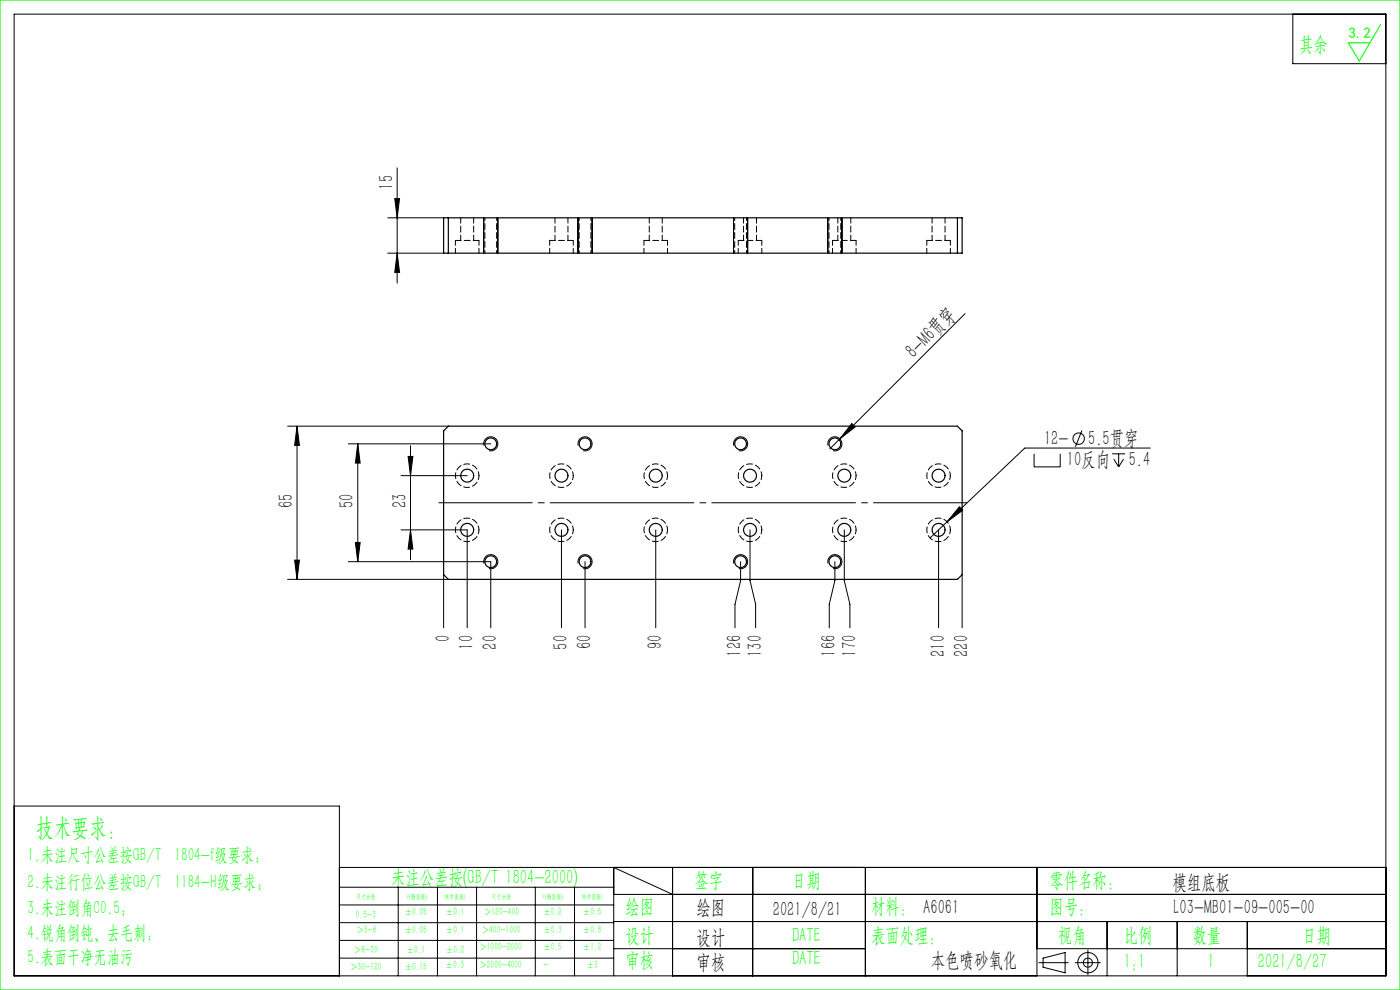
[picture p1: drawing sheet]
<svg xmlns="http://www.w3.org/2000/svg" width="297mm" height="210mm" viewBox="0 0 297 210" stroke-linecap="round" stroke-linejoin="round" font-family="sans-serif">
<g fill="none" stroke="#000" stroke-width=".21">
<path d="M3 3h291v204h-291zM274.3 3v10.5h19.7M84.3 35.6v24.5M82.3 53.7h11.8M82.3 46.2h11.8M83.7 42.1h1.1l-.5 4.1zM84.3 53.7l.5 4.1h-1.1zM102.6 46.2v7.5M105.6 46.2v7.5M122.6 46.2v7.5M125.6 46.2v7.5M155.6 46.2v7.5"/>
<path d="M158.6 46.2v7.5M175.6 46.2v7.5M178.6 46.2v7.5M204.7 66.5l-28.6 28.7M61 90.4h34.1M63 90.4v32.5M63 90.4l.5 4.1h-1zM73.9 94.1h30.2M75.9 94.1v25M75.9 94.1l.5 4.1h-1zM86.6 96.8h1l-.5 4.1zM87.1 94.5v24.2"/>
<path d="M102.7 94.5a1.5 1.5 0 0 1 1.3-1.8 1.5 1.5 0 0 1 1.6 1.6 1.5 1.5 0 0 1-1.9 1.3M122.7 94.5a1.5 1.5 0 0 1 1.3-1.8 1.5 1.5 0 0 1 1.6 1.6 1.5 1.5 0 0 1-1.9 1.3M155.7 94.5a1.5 1.5 0 0 1 1.3-1.8 1.5 1.5 0 0 1 1.6 1.6 1.5 1.5 0 0 1-1.9 1.3M175.7 94.5a1.5 1.5 0 0 1 1.3-1.8 1.5 1.5 0 0 1 1.6 1.6 1.5 1.5 0 0 1-1.9 1.3M180.7 89.8l.7 .8-3.2 2.5zM219.4 96.3v2.7h5.5v-2.7M229.5 91.3l-1.4 3.5M235.9 96.3h2.8M236.3 97.4l1 1.6M237.3 96.3v2.7M238.4 97.4l-1.1 1.6M244.1 95h-26.7l-20.1 19.1"/>
<path d="M62.5 118.8h1l-.5 4.1zM73.9 119.1h30.2v14.1M75.4 115.1h1l-.5 4zM85.1 112.4h14v20.8M85.1 100.9h14M87.1 112.4l.5 4.1h-1zM102.7 119.5a1.5 1.5 0 0 1 1.3-1.8 1.5 1.5 0 0 1 1.6 1.6 1.5 1.5 0 0 1-1.9 1.3M119.1 112.4v20.8M122.7 119.5a1.5 1.5 0 0 1 1.3-1.8 1.5 1.5 0 0 1 1.6 1.6 1.5 1.5 0 0 1-1.9 1.3M124.1 119.1v14.1M139.1 112.4v20.8M155.7 119.5a1.5 1.5 0 0 1 1.3-1.8 1.5 1.5 0 0 1 1.6 1.6 1.5 1.5 0 0 1-1.9 1.3"/>
<path d="M157.1 119.1v4.1l-1.2 5v5M159.1 112.4v10.8l1.2 5v5M175.7 119.5a1.5 1.5 0 0 1 1.3-1.8 1.5 1.5 0 0 1 1.6 1.6 1.5 1.5 0 0 1-1.9 1.3M177.1 119.1v4.1l-1.2 5v5M179.1 112.4v10.8l1.2 5v5M199.1 112.4v20.8M203.5 107.5l.7 .7-3.3 2.5zM61 122.9h34.1M94.1 121.9v11.3M204.1 121.9v11.3M3 171h69v36M72 184h222"/>
<path d="M72 188.2h58.2M72 192h58.2M72 195.7h58.2M72 199.5h58.2M84.5 188.2v18.8M92.8 188.2v18.8M101.1 188.2v18.8M113.6 188.2v18.8M121.9 188.2v18.8M130.2 189.7h163.8M130.2 195.5h163.8M142.7 189.7l-12.5-5.7v23"/>
<path d="M142.7 184v23M159.7 184v23M183.6 184v23M220 184v23M234.9 195.5v11.5M249.7 195.5v11.5M264.6 195.5v11.5M72 203.2h58.2M130.2 201.2h53.4M220 201.2h74M220.4 204.2h6.2M221.3 203.2l4.7-1.1v4.3l-4.7-1.2z"/>
<path d="M228.1 204.2h5.3M230.8 201.5v5.3"/>
<circle cx="228.8" cy="93.1" r="1.21"/>
<circle cx="230.8" cy="204.2" r="2.15"/>
<circle cx="230.8" cy="204.2" r=".96"/>
</g>
<path d="M93.1 106.6h112" fill="none" stroke="#000" stroke-width=".21" stroke-dasharray="30.5 1.3 1.3 1.3" stroke-dashoffset="10.7"/>
<path d="M0 0h297v210h-297zM292.9 5.2l-4.5 7.7-2.4-3.8h4.6" fill="none" stroke="#0f0" stroke-width=".25"/>
<g fill="#000">
<path d="M180.7 89.8l.7 .8-3.2 2.5zM203.5 107.5l.7 .7-3.3 2.5z"/>
<path d="M84.3 53.7l.5 4.1h-1.1zM83.7 42.1h1.1l-.5 4.1zM75.4 115.1h1l-.5 4zM75.9 94.1l.5 4.1h-1z"/>
<path d="M86.6 96.8h1l-.5 4.1zM87.1 112.4l.5 4.1h-1zM63 90.4l.5 4.1h-1zM62.5 118.8h1l-.5 4.1z"/>
</g>
<g fill="none" stroke="#000" stroke-width=".25">
<path d="M94.1 46.2h110v7.5h-110zM95.1 46.2v7.5M203.1 46.2v7.5M95.1 90.4h108l1 1v30.5l-1 1h-108l-1-1v-30.5z"/>
<circle cx="104.1" cy="94.1" r="1.25"/>
<circle cx="124.1" cy="94.1" r="1.25"/>
<circle cx="157.1" cy="94.1" r="1.25"/>
<circle cx="177.1" cy="94.1" r="1.25"/>
<circle cx="99.1" cy="100.9" r="1.38"/>
<circle cx="99.1" cy="112.4" r="1.38"/>
<circle cx="104.1" cy="119.1" r="1.25"/>
<circle cx="119.1" cy="100.9" r="1.38"/>
<circle cx="119.1" cy="112.4" r="1.38"/>
<circle cx="124.1" cy="119.1" r="1.25"/>
<circle cx="139.1" cy="100.9" r="1.38"/>
<circle cx="139.1" cy="112.4" r="1.38"/>
<circle cx="157.1" cy="119.1" r="1.25"/>
<circle cx="159.1" cy="112.4" r="1.38"/>
<circle cx="159.1" cy="100.9" r="1.38"/>
<circle cx="177.1" cy="119.1" r="1.25"/>
<circle cx="179.1" cy="100.9" r="1.37"/>
<circle cx="179.1" cy="112.4" r="1.37"/>
<circle cx="199.1" cy="100.9" r="1.37"/>
<circle cx="199.1" cy="112.4" r="1.37"/>
</g>
<path d="M101.6 51h-5M121.6 51h-5M141.6 51h-5M161.6 51h-5M181.6 51h-5M201.6 51h-5" fill="none" stroke="#000" stroke-width=".21" stroke-dasharray="1.3 .6"/>
<path d="M102.9 46.2v7.5M105.4 53.7v-7.5M122.9 46.2v7.5M125.4 53.7v-7.5M155.9 46.2v7.5M158.4 53.7v-7.5M175.9 46.2v7.5M178.4 53.7v-7.5" fill="none" stroke="#000" stroke-width=".21" stroke-dasharray="1.3 .6" stroke-dashoffset=".7"/>
<path d="M96.6 51v2.7M101.6 53.7v-2.7M116.6 51v2.7M121.6 53.7v-2.7M136.6 51v2.7M141.6 53.7v-2.7M156.6 51v2.7M161.6 53.7v-2.7M176.6 51v2.7M181.6 53.7v-2.7M196.6 51v2.7M201.6 53.7v-2.7" fill="none" stroke="#000" stroke-width=".21" stroke-dasharray="1.3 .6" stroke-dashoffset=".2"/>
<path d="M97.7 46.2v4.8M100.5 51v-4.8M117.7 46.2v4.8M120.5 51v-4.8M137.7 46.2v4.8M140.5 51v-4.8M157.7 46.2v4.8M160.5 51v-4.8M177.7 46.2v4.8M180.5 51v-4.8M197.7 46.2v4.8M200.5 51v-4.8" fill="none" stroke="#000" stroke-width=".21" stroke-dasharray="1.3 .6" stroke-dashoffset=".1"/>
<path d="M101.6 100.9a2.5 2.5 0 0 1-3.6 2.2 2.5 2.5 0 0 1-.4-4.2 2.5 2.5 0 0 1 4 1.5v.5M101.6 112.4a2.5 2.5 0 0 1-3.6 2.2 2.5 2.5 0 0 1-.4-4.2 2.5 2.5 0 0 1 4 1.5v.5M121.6 100.9a2.5 2.5 0 0 1-3.6 2.2 2.5 2.5 0 0 1-.4-4.2 2.5 2.5 0 0 1 4 1.5v.5M121.6 112.4a2.5 2.5 0 0 1-3.6 2.2 2.5 2.5 0 0 1-.4-4.2 2.5 2.5 0 0 1 4 1.5v.5M141.6 100.9a2.5 2.5 0 0 1-3.6 2.2 2.5 2.5 0 0 1-.4-4.2 2.5 2.5 0 0 1 4 1.5v.5M141.6 112.4a2.5 2.5 0 0 1-3.6 2.2 2.5 2.5 0 0 1-.4-4.2 2.5 2.5 0 0 1 4 1.5v.5M161.6 100.9a2.5 2.5 0 0 1-3.6 2.2 2.5 2.5 0 0 1-.4-4.2 2.5 2.5 0 0 1 4 1.5v.5M161.6 112.4a2.5 2.5 0 0 1-3.6 2.2 2.5 2.5 0 0 1-.4-4.2 2.5 2.5 0 0 1 4 1.5v.5M181.6 100.9a2.5 2.5 0 0 1-3.6 2.2 2.5 2.5 0 0 1-.4-4.2 2.5 2.5 0 0 1 4 1.5v.5M181.6 112.4a2.5 2.5 0 0 1-3.6 2.2 2.5 2.5 0 0 1-.4-4.2 2.5 2.5 0 0 1 4 1.5v.5M201.6 100.9a2.5 2.5 0 0 1-3.6 2.2 2.5 2.5 0 0 1-.4-4.2 2.5 2.5 0 0 1 4 1.5v.5M201.6 112.4a2.5 2.5 0 0 1-3.6 2.2 2.5 2.5 0 0 1-.4-4.2 2.5 2.5 0 0 1 4 1.5v.5" fill="none" stroke="#000" stroke-width=".21" stroke-dasharray="1.3 .6" stroke-dashoffset=".4"/>
<text font-size="5.4" fill="#0f0" x="7.7" y="177.2">技术要求：</text>
<g font-size="4.4" fill="#0f0">
<text x="275.6" y="10.8">其余</text>
<text x="83" y="187.5">未注公差按(GB/T 1804-2000)</text>
<text x="147.3" y="188">签字</text>
<text x="168" y="188">日期</text>
<text x="222.6" y="188">零件名称：</text>
<text x="132.7" y="193.6">绘图</text>
<text x="184.8" y="193.6">材料： A6061</text>
<text x="222.6" y="193.6">图号：</text>
<text x="132.7" y="199.8">设计</text>
<text x="168" y="199.8">DATE</text>
<text x="184.8" y="199.8">表面处理：</text>
<text x="224.4" y="199.8">视角</text>
<text x="238.4" y="199.8">比例</text>
<text x="253" y="199.8">数量</text>
<text x="276.3" y="199.8">日期</text>
<text x="132.7" y="205.1">审核</text>
<text x="168" y="204.6">DATE</text>
<text x="238.4" y="205.3">1:1</text>
<text x="256.2" y="205.3">1</text>
<text x="266.9" y="205.3">2021/8/27</text>
</g>
<g font-size="4.4">
<text x="83.4" y="40.2" transform="rotate(-90 83.4 40.2)">15</text>
<text x="193.9" y="76.2" transform="rotate(-45 193.9 76.2)">8-M6贯穿</text>
<text x="221.5" y="94.4">12-</text>
<text x="230.8" y="94.4">5.5贯穿</text>
<text x="226.4" y="98.9">10反向</text>
<text x="239.4" y="98.9">5.4</text>
<text x="62.1" y="107.8" transform="rotate(-90 62.1 107.8)">65</text>
<text x="75" y="107.8" transform="rotate(-90 75 107.8)">50</text>
<text x="86.2" y="107.8" transform="rotate(-90 86.2 107.8)">23</text>
<text x="95.4" y="136.2" transform="rotate(-90 95.4 136.2)">0</text>
<text x="100.4" y="137.8" transform="rotate(-90 100.4 137.8)">10</text>
<text x="105.4" y="137.8" transform="rotate(-90 105.4 137.8)">20</text>
<text x="120.4" y="137.8" transform="rotate(-90 120.4 137.8)">50</text>
<text x="125.4" y="137.8" transform="rotate(-90 125.4 137.8)">60</text>
<text x="140.4" y="137.8" transform="rotate(-90 140.4 137.8)">90</text>
<text x="157.2" y="139.3" transform="rotate(-90 157.2 139.3)">126</text>
<text x="161.6" y="139.3" transform="rotate(-90 161.6 139.3)">130</text>
<text x="177.2" y="139.3" transform="rotate(-90 177.2 139.3)">166</text>
<text x="181.6" y="139.3" transform="rotate(-90 181.6 139.3)">170</text>
<text x="200.4" y="139.3" transform="rotate(-90 200.4 139.3)">210</text>
<text x="205.4" y="139.3" transform="rotate(-90 205.4 139.3)">220</text>
<text x="248.8" y="188.6">模组底板</text>
<text x="147.8" y="194">绘图</text>
<text x="163.9" y="194.3">2021/8/21</text>
<text x="249" y="194">L03-MB01-09-005-00</text>
<text x="147.8" y="200.2">设计</text>
<text x="147.8" y="205.5">审核</text>
<text x="197.5" y="205">本色喷砂氧化</text>
</g>
<g font-size="4" fill="#0f0">
<text x="5.9" y="182.6">1.未注尺寸公差按GB/T 1804-f级要求；</text>
<text x="5.9" y="188.4">2.未注行位公差按GB/T 1184-H级要求；</text>
<text x="5.9" y="193.9">3.未注倒角C0.5；</text>
<text x="5.9" y="199.2">4.锐角倒钝、去毛刺；</text>
<text x="5.9" y="204.2">5.表面干净无油污</text>
</g>
<text font-size="3.2" fill="#0f0" x="286.1" y="8">3.2</text>
<g font-size="2.3" fill="#0f0">
<text x="75.5" y="194.7">0.5-3</text>
<text x="75.6" y="198">＞3-6</text>
<text x="85.9" y="194.2">±0.05</text>
<text x="85.9" y="198">±0.05</text>
<text x="94.6" y="194.2">±0.1</text>
<text x="94.6" y="198">±0.1</text>
<text x="102.2" y="198">＞400-1000</text>
<text x="102.7" y="194.2">＞120-400</text>
<text x="115.3" y="194.2">±0.2</text>
<text x="115.3" y="198">±0.3</text>
<text x="123.7" y="194.2">±0.5</text>
<text x="123.7" y="198">±0.8</text>
<text x="75.1" y="202.2">＞6-30</text>
<text x="86.3" y="202.2">±0.1</text>
<text x="94.6" y="202.2">±0.2</text>
<text x="101.7" y="201.6">＞1000-2000</text>
<text x="115.3" y="201.6">±0.5</text>
<text x="123.7" y="201.6">±1.2</text>
<text x="74.3" y="205.8">＞30-120</text>
<text x="85.9" y="205.8">±0.15</text>
<text x="94.5" y="205.4">±0.3</text>
<text x="101.7" y="205.4">＞2000-4000</text>
<text x="115.3" y="205.4">-</text>
<text x="124.5" y="205.4">±2</text>
</g>
<g font-size="1.5" fill="#0f0">
<text x="75.5" y="190.6">尺寸分段</text>
<text x="86.4" y="190.6">F(精密级)</text>
<text x="94.4" y="190.6">M(中密级)</text>
<text x="104.3" y="190.6">尺寸分段</text>
<text x="115.2" y="190.6">F(精密级)</text>
<text x="123.5" y="190.6">M(中密级)</text>
</g>
</svg>
